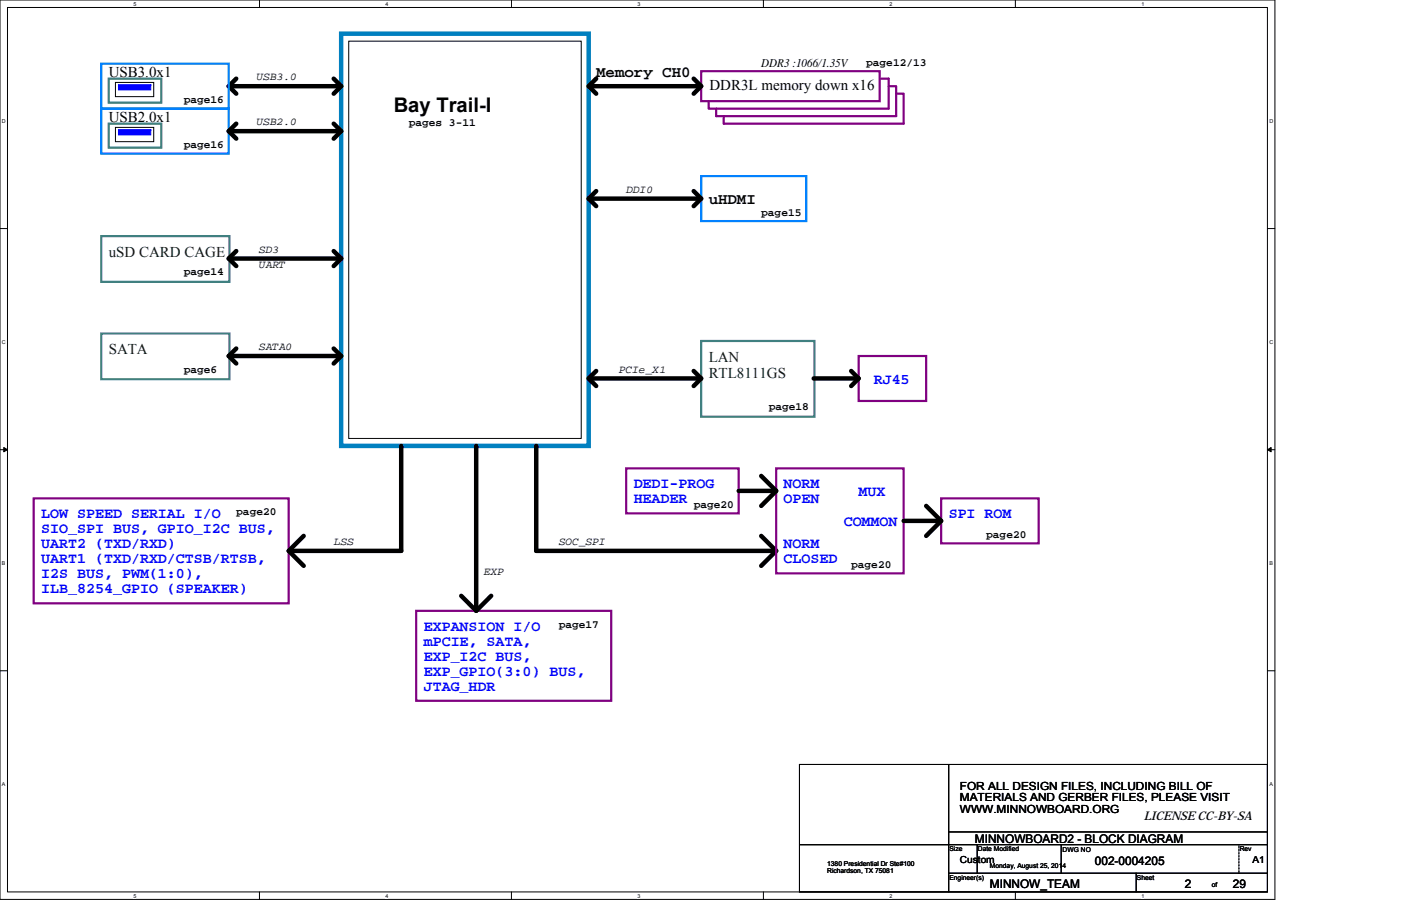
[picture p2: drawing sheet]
<svg xmlns="http://www.w3.org/2000/svg" width="432mm" height="279mm" viewBox="0 0 432 279" stroke-linecap="round" stroke-linejoin="round" font-family="sans-serif">
<path d="M0 0h392.9v277.4h-392.9zM2.3 2.3h388.3v272.8h-388.3z" fill="none" stroke="#000" stroke-width=".31"/>
<g fill="#fff">
<path d="M41.1 .3h.9v1.8h-.9z"/>
<path d="M41.1 275.3h.9v1.9h-.9z"/>
</g>
<path d="M80 0v2.3M80 275.1v2.3" fill="none" stroke="#000" stroke-width=".31"/>
<g fill="#fff">
<path d="M118.8 .3h.9v1.8h-.9z"/>
<path d="M118.8 275.3h.9v1.9h-.9z"/>
</g>
<path d="M157.6 0v2.3M157.6 275.1v2.3" fill="none" stroke="#000" stroke-width=".31"/>
<g fill="#fff">
<path d="M196.4 .3h1v1.8h-1z"/>
<path d="M196.4 275.3h1v1.9h-1z"/>
</g>
<path d="M235.3 0v2.3M235.3 275.1v2.3" fill="none" stroke="#000" stroke-width=".31"/>
<g fill="#fff">
<path d="M274.1 .3h.9v1.8h-.9z"/>
<path d="M274.1 275.3h.9v1.9h-.9z"/>
</g>
<path d="M312.9 0v2.3M312.9 275.1v2.3" fill="none" stroke="#000" stroke-width=".31"/>
<g fill="#fff">
<path d="M351.8 .3h.9v1.8h-.9z"/>
<path d="M351.8 275.3h.9v1.9h-.9z"/>
<path d="M.6 36.4h1.2v1.8h-1.2z"/>
<path d="M391.2 36.4h1.2v1.8h-1.2z"/>
<path d="M.6 104.6h1.2v1.8h-1.2z"/>
<path d="M391.2 104.6h1.2v1.8h-1.2z"/>
</g>
<path d="M0 70.5h2.3M390.6 70.5h2.3" fill="none" stroke="#000" stroke-width=".31"/>
<g fill="#fff">
<path d="M.6 172.8h1.1v1.8h-1.1z"/>
<path d="M391.2 172.8h1.1v1.8h-1.1z"/>
</g>
<path d="M0 138.7h2.3M390.6 138.7h2.3" fill="none" stroke="#000" stroke-width=".31"/>
<path d="M1.2 138l1.1 .7-1.1 .6zM390.6 138.7l1.2-.7v1.3z" fill="#000" stroke="#000" stroke-width=".31"/>
<g fill="#fff">
<path d="M.6 240.9h1.1v1.9h-1.1z"/>
<path d="M391.2 240.9h1.1v1.9h-1.1z"/>
</g>
<g fill="none" stroke="#000" stroke-width=".31">
<path d="M107.5 12.7h71.6v122.5h-71.6zM35.6 25.4h11.8v4.4h-11.8zM35.6 39.3h11.8v4.4h-11.8zM0 206.9h2.3M390.6 206.9h2.3M246.4 235.8h144.2v39.3h-144.2zM292.4 235.8v39.3M292.4 256.6h98.2M246.6 260.5h144M292.4 269.3h98.2M301.2 260.5v8.8M327.1 260.5v8.8"/>
<path d="M350.2 269.3v5.8"/>
</g>
<path d="M105.2 10.4h76.2v127.1h-76.2z" fill="none" stroke="#0080c0" stroke-width="1.4"/>
<g fill="none" stroke="#000" stroke-width="1.4">
<path d="M70.5 26.6h34.7M72.8 24.3l-2.3 2.3 2.3 2.3M72.8 38.1l-2.3 2.3 2.3 2.4M102.8 24.3l2.4 2.3-2.4 2.3M102.8 38.1l2.4 2.3-2.4 2.4M181.4 26.6h34.7M183.7 24.3l-2.3 2.3 2.3 2.3M213.8 24.3l2.3 2.3-2.3 2.3M70.5 40.4h34.7M183.7 58.9l-2.3 2.4 2.3 2.3M213.8 58.9l2.3 2.4-2.3 2.3M70.5 79.7h34.7"/>
<path d="M72.8 77.4l-2.3 2.3 2.3 2.3M102.8 77.4l2.4 2.3-2.4 2.3M181.4 61.3h34.7M70.5 109.8h34.7M72.8 107.5l-2.3 2.3 2.3 2.3M102.8 107.5l2.4 2.3-2.4 2.3M181.4 116.7h34.7M183.7 114.4l-2.3 2.3 2.3 2.3M213.8 114.4l2.3 2.3-2.3 2.3M250.8 116.7h13.8M262.3 114.4l2.3 2.3-2.3 2.3M123.7 137.5v32.4h-34.7"/>
<path d="M146.8 137.5v50.9M165.3 137.5v32.4h73.9M227.7 151.4h11.5M234.6 146.8l4.6 4.6-4.6 4.6M285.5 156l4.6 4.6-4.6 4.7M93.6 165.3l-4.6 4.6 4.6 4.6M234.6 165.3l4.6 4.6-4.6 4.6M278.5 160.6h11.6M142.2 183.7l4.6 4.7 4.6-4.7"/>
</g>
<path d="M216.1 21.9h55v9.3h-55zM271.6 24.3h2.3v9.2h-55.5v-2.3M273.9 26.6h2.3v9.2h-55.5v-2.3M276.2 28.9h2.3v9.2h-55.4v-2.3M264.6 109.8h20.9v13.9h-20.9zM10.4 153.7h78.6v32.4h-78.6zM193 144.5h34.7v13.8h-34.7zM239.2 144.5h39.3v32.3h-39.3zM290.1 153.7h30v13.9h-30zM128.3 188.4h60.1v27.7h-60.1z" fill="none" stroke="#800080" stroke-width=".68"/>
<path d="M33.5 24.3h16.2v7.4h-16.2zM33.5 38.1h16.2v7.4h-16.2zM31.2 72.8h39.5v14.1h-39.5zM31.2 102.8h39.5v14.1h-39.5zM216.1 105.2h34.9v23.3h-34.9z" fill="none" stroke="#408080" stroke-width=".68"/>
<path d="M31.2 19.6h39.3v13.9h-39.3zM31.2 33.5h39.3v13.9h-39.3zM216.1 54.3h32.4v13.9h-32.4z" fill="none" stroke="#0080ff" stroke-width=".68"/>
<g fill="#00f" stroke="#00f" stroke-width=".31">
<path d="M36.5 26.1v1.6h10v-1.6z" fill-rule="evenodd"/>
<path d="M36.5 40v1.6h10v-1.6z" fill-rule="evenodd"/>
</g>
<path d="M381.8 260.5v8.8M381.8 269.3h.1" fill="none" stroke="#000" stroke-width=".31" stroke-dasharray="0 .4"/>
<text font-size="6.2" x="121.3" y="34.5">Bay Trail-I</text>
<g font-size="4.8">
<text x="183.7" y="23.7">Memory CH0</text>
<text x="218.4" y="63">uHDMI</text>
</g>
<g font-size="4.6">
<text x="33.5" y="23.8">USB3.0x1</text>
<text x="218.7" y="27.7">DDR3L memory down x16</text>
<text x="33.5" y="37.7">USB2.0x1</text>
</g>
<g font-size="4.6" fill="#004000">
<text x="33.5" y="79.3">uSD CARD CAGE</text>
<text x="33.5" y="109.3">SATA</text>
<text x="218.4" y="111.6">LAN</text>
<text x="218.4" y="116.4">RTL8111GS</text>
</g>
<g font-size="4.6" fill="#00f">
<text x="269.3" y="118.3">RJ45</text>
<text x="195.3" y="150.6">DEDI-PROG</text>
<text x="195.3" y="155.3">HEADER</text>
<text x="241.5" y="150.6">NORM</text>
<text x="241.5" y="155.3">OPEN</text>
<text x="264.6" y="153">MUX</text>
<text x="12.7" y="159.9">LOW SPEED SERIAL I/O</text>
<text x="292.4" y="159.9">SPI ROM</text>
<text x="12.7" y="164.5">SIO_SPI BUS, GPIO_I2C BUS,</text>
<text x="260" y="162.2">COMMON</text>
<text x="12.7" y="169.1">UART2 (TXD/RXD)</text>
<text x="12.7" y="173.7">UART1 (TXD/RXD/CTSB/RTSB,</text>
<text x="241.5" y="169.1">NORM</text>
<text x="241.5" y="173.8">CLOSED</text>
<text x="12.7" y="178.4">I2S BUS, PWM(1:0),</text>
<text x="12.7" y="183">ILB_8254_GPIO (SPEAKER)</text>
<text x="130.6" y="194.6">EXPANSION I/O</text>
<text x="130.6" y="199.2">mPCIE, SATA,</text>
<text x="130.6" y="203.8">EXP_I2C BUS,</text>
<text x="130.6" y="208.4">EXP_GPIO(3:0) BUS,</text>
<text x="130.6" y="213">JTAG_HDR</text>
</g>
<g font-size="3.7">
<text x="234.6" y="20.6">DDR3 :1066/1.35V</text>
<text x="352.5" y="253">LICENSE CC-BY-SA</text>
<text x="300.5" y="259.9">MINNOWBOARD2 - BLOCK DIAGRAM</text>
<text x="337.5" y="266.8">002-0004205</text>
<text x="305.1" y="273.7">MINNOW_TEAM</text>
<text x="365.2" y="273.7">2</text>
<text x="380" y="273.7">29</text>
</g>
<g font-size="3.5">
<text x="267" y="20.2">page12/13</text>
<text x="79" y="24.7">USB3.0</text>
<text x="56.6" y="31.8">page16</text>
<text x="79" y="38.6">USB2.0</text>
<text x="126" y="38.7">pages 3-11</text>
<text x="56.6" y="45.7">page16</text>
<text x="193" y="59.4">DDI0</text>
<text x="234.6" y="66.5">page15</text>
<text x="79.7" y="77.9">SD3</text>
<text x="79.7" y="82.5">UART</text>
<text x="56.6" y="84.9">page14</text>
<text x="79.7" y="107.9">SATA0</text>
<text x="56.6" y="115">page6</text>
<text x="190.7" y="114.9">PCIe_X1</text>
<text x="236.9" y="126.6">page18</text>
<text x="72.8" y="158.9">page20</text>
<text x="213.8" y="156.6">page20</text>
<text x="304" y="165.8">page20</text>
<text x="102.8" y="168.1">LSS</text>
<text x="172.2" y="168.1">SOC_SPI</text>
<text x="149.1" y="177.3">EXP</text>
<text x="262.3" y="175.1">page20</text>
<text x="172.2" y="193.6">page17</text>
<text x="295.8" y="243.5">FOR ALL DESIGN FILES, INCLUDING BILL OF</text>
<text x="295.8" y="247">MATERIALS AND GERBER FILES, PLEASE VISIT</text>
<text x="295.8" y="250.6">WWW.MINNOWBOARD.ORG</text>
</g>
<g font-size="3">
<text x="295.8" y="266.2">Custom</text>
<text x="386" y="266.2">A1</text>
</g>
<g font-size="2.1">
<text x="292.6" y="262.6">Size</text>
<text x="301.4" y="262.6">Date Modified</text>
<text x="327.5" y="262.8">DWG NO</text>
<text x="382.1" y="262.6">Rev</text>
<text x="255" y="267.2">1380 Presidential Dr Ste#100</text>
<text x="255" y="269.3">Richardson, TX 75081</text>
<text x="305.1" y="267.7">Monday, August 25, 2014</text>
<text x="292.6" y="271.4">Engineer(s)</text>
<text x="350.4" y="271.4">Sheet</text>
<text x="373.5" y="273.7">of</text>
</g>
<g font-size="1.6">
<text x="41.1" y="1.7">5</text>
<text x="118.8" y="1.7">4</text>
<text x="196.4" y="1.7">3</text>
<text x="274.1" y="1.7">2</text>
<text x="351.8" y="1.7">1</text>
<text x=".6" y="37.9">D</text>
<text x="391.2" y="37.9">D</text>
<text x=".6" y="106">C</text>
<text x="391.2" y="106">C</text>
<text x=".6" y="174.2">B</text>
<text x="391.2" y="174.2">B</text>
<text x=".6" y="242.4">A</text>
<text x="391.2" y="242.4">A</text>
<text x="41.1" y="276.8">5</text>
<text x="118.8" y="276.8">4</text>
<text x="196.4" y="276.8">3</text>
<text x="274.1" y="276.8">2</text>
<text x="351.8" y="276.8">1</text>
</g>
</svg>
